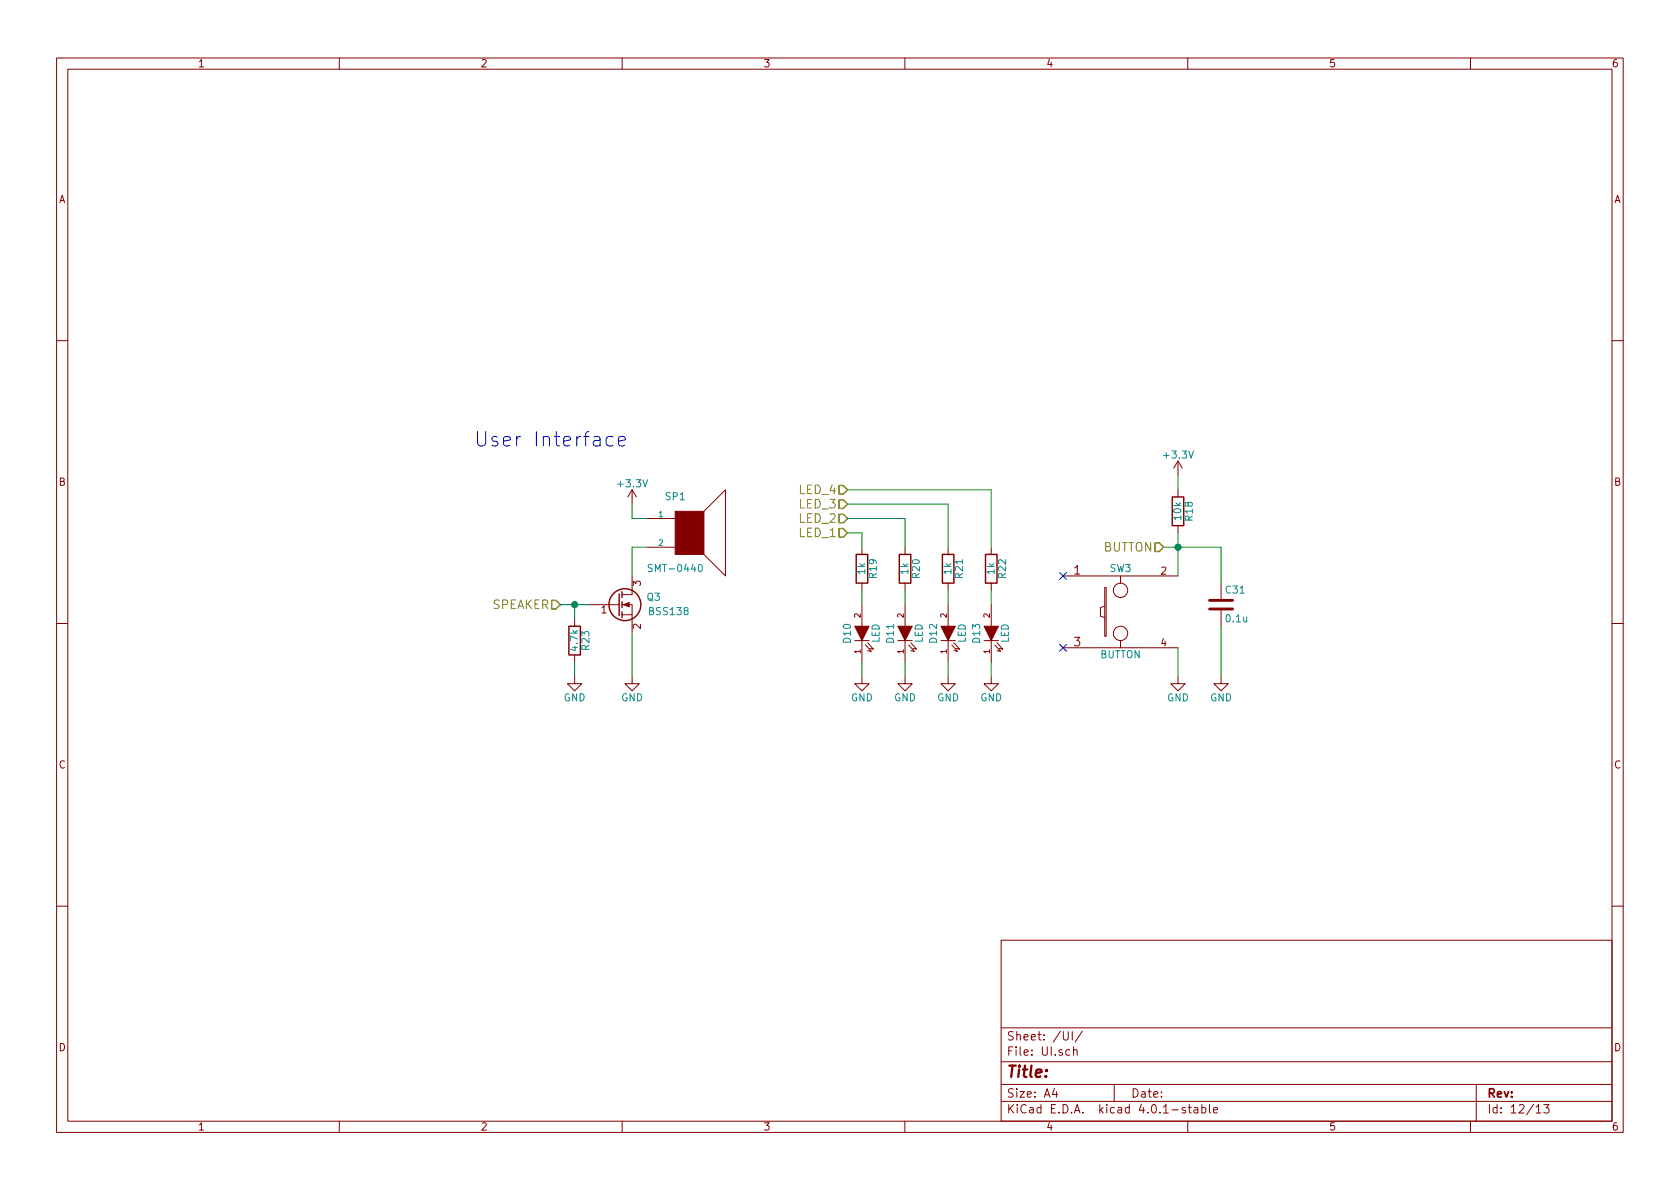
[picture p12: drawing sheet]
<svg xmlns="http://www.w3.org/2000/svg" width="297mm" height="210mm" viewBox="0 0 297 210" stroke-linecap="round" stroke-linejoin="round" font-family="sans-serif">
<g fill="none" stroke="#840000" stroke-width=".18">
<path d="M10 10.3h277v189.9h-277zM12 12.2h273v186.1h-273zM60 10.3v1.9M110 10.3v1.9M160 10.3v1.9M210 10.3v1.9M260 10.3v1.9M10 60.2h2M285 60.2h2M111.8 86.6l-.8 1.3M111.8 86.6v2.5M111.8 86.6l.7 1.3"/>
<path d="M114.3 91.7h5.1M114.3 96.8h5.1M124.5 90.4l3.8-3.8v15.2l-3.8-3.8M152.4 96.8v1.2M160 96.8v1.2M167.6 96.8v1.2M175.3 96.8v1.2M208.3 81.5v2.6M208.3 86.6v1.3M208.3 93v1.2M208.3 81.5l-.8 1.3M208.3 81.5l.7 1.3"/>
<path d="M10 110.3h2M101.6 119.6v1.3h1.3l-1.3 1.3-1.3-1.3h1.3M101.6 109.5v1.2M101.6 115.8v1.3M104.1 106.9h5.4M110 106.9h1.8v5.1M110 108.7h1.8M111.8 119.6v1.3h1.2l-1.2 1.3-1.3-1.3h1.3M111.8 101.8v3.4h-1.8M151.1 113.3h2.6M152.4 119.6v1.3h1.3l-1.3 1.3-1.3-1.3h1.3M152.4 103.1v1.3"/>
<path d="M152.4 106.9v3.8M152.4 113.3v3.8M153 114l1.1 1.2-.7-.1M153.4 113.7l1 1.1-.6-.1M158.7 113.3h2.6M160 119.6v1.3h1.3l-1.3 1.3-1.3-1.3h1.3M160 103.1v1.3M160 106.9v3.8M160 113.3v3.8M160.7 114l1 1.2-.7-.1M161 113.7l1.1 1.1-.7-.1M166.4 113.3h2.5"/>
<path d="M167.6 119.6v1.3h1.3l-1.3 1.3-1.2-1.3h1.2M167.6 103.1v1.3M167.6 106.9v3.8M167.6 113.3v3.8M168.3 114l1 1.2-.6-.1M168.7 113.7l1 1.1-.7-.1M174 113.3h2.5M175.3 119.6v1.3h1.2l-1.2 1.3-1.3-1.3h1.3M175.3 103.1v1.3M175.3 106.9v3.8M175.3 113.3v3.8M175.9 114l1 1.2-.6-.1"/>
<path d="M176.3 113.7l1 1.1-.6-.1M188 101.8h5M188 114.5h5M193 101.8h10.2M193 114.5h10.2M195.3 103.9h.3v8.6h-.3zM195.3 107.2l-.7 .2v1.6l.7 .2M198.1 101.8v1.3M198.1 113.3v1.2M203.3 101.8h5M203.3 114.5h5M208.3 119.6v1.3h1.2l-1.2 1.3-1.3-1.3h1.3"/>
<path d="M215.9 119.6v1.3h1.3l-1.3 1.3-1.3-1.3h1.3M215.9 103.1v2.8M215.9 107.9v2.8M285 110.3h2M10 160.2h2M177 166.3h108v32h-108zM285 160.2h2M60 198.3v1.9M110 198.3v1.9M160 198.3v1.9M177 194.8h108M177 191.8h108"/>
<path d="M177 187.8h108M177 181.8h108M186.4 192.5l-.3 1h.9M186.8 193v1M188 182.4v1.2l.3 .3h.3l.3-.3v-1.2M189.2 185.7l-.5-.1-.3 .3 .1 .6 .2 .1 .5-.1M189.6 182.4v1.5M189.8 185.7l.2-.1 .4 .1v.9M189.8 185.1v1.5M191.4 182.3l-1.3 2M197 191.8v3M209.6 195.9a.37 .37 0 0 0-.6 .1l.1 .3 .5 .1 .1 .1-.3 .3-.4-.1"/>
<path d="M210 198.3v1.9M210.1 195.8h.5M210.3 195.3v1.3l.3 .2M211.2 195.9h.5l.1 .9M211.8 196.2l-.5 .1-.2 .2 .2 .3 .5-.1M212.5 195.9l.4-.1 .3 .3-.1 .6h-.6M212.5 195.3v1.5M213.8 195.3v1.3l.2 .2M214.6 196.3l.7-.1-.1-.3-.4-.1-.2 .2v.7h.6M260 198.3v1.9M261 191.8v6.5M271.6 195.8l.4-.5v1.5"/>
<path d="M271.6 196.8h.9M272.9 195.3h1l-.5 .6 .4 .1v.7l-.2 .1-.7-.1"/>
<circle cx="198.1" cy="112" r="1.27"/>
<circle cx="198.1" cy="104.4" r="1.27"/>
</g>
<g fill="#840000" stroke="#840000" stroke-width=".18">
<path d="M119.4 90.4h5.1v7.6h-5.1z"/>
<path d="M110.2 106.9l1.1-.4v.8z"/>
<path d="M151.1 110.7h2.6l-1.3 2.6z"/>
<path d="M158.7 110.7h2.6l-1.3 2.6z"/>
<path d="M166.4 110.7h2.5l-1.3 2.6z"/>
<path d="M174 110.7h2.5l-1.2 2.6z"/>
</g>
<path d="M115.3 99.9h-.6v.4l.5 .2 .1 .3-.2 .3-.5-.1M123.6 99.9l.1-.1a.67 .67 0 0 1 .5 .7 .67 .67 0 0 1-.5 .6l-.1-.1-.1-.4z" fill="none" stroke="#008484" stroke-width=".18"/>
<g fill="none" stroke="#840000" stroke-width=".25">
<path d="M151.4 98h2v5.1h-2zM159 98h2v5.1h-2zM166.6 98h2.1v5.1h-2.1zM174.2 98h2.1v5.1h-2.1zM207.3 87.9h2v5.1h-2zM100.6 110.7h2v5.1h-2zM109.5 105v3.8M110 104.6v1.1M110 106.4v1M110 108.2v1"/>
<circle cx="110.5" cy="106.9" r="2.82"/>
</g>
<path d="M148.3 93.5h.8l.8 .7-.8 .8h-.8zM148.3 90.9h.8l.8 .8-.8 .8h-.8zM148.3 88.4h.8l.8 .7-.8 .8h-.8zM148.3 85.8h.8l.8 .8-.8 .8h-.8zM204.2 96h.8l.7 .8-.7 .7h-.8zM97.5 106.2h.8l.8 .7-.8 .8h-.8z" fill="none" stroke="#848400" stroke-width=".25"/>
<g fill="none" stroke="#008400" stroke-width=".18">
<path d="M111.8 89.1v2.6h2.5M114.3 96.8h-2.5v5M149.9 91.7h10.1v5.1M149.9 86.6h25.4v10.2M149.9 89.1h17.7v7.7M149.9 94.2h2.5v2.6M205.7 96.8h10.2v6.3M208.3 84.1v2.5M208.3 94.2v7.6M99.1 106.9h5M101.6 106.9v2.6M101.6 117.1v2.5"/>
<path d="M111.8 112v7.6M152.4 104.4v2.5M152.4 117.1v2.5M160 104.4v2.5M160 117.1v2.5M167.6 104.4v2.5M167.6 117.1v2.5M175.3 104.4v2.5M175.3 117.1v2.5M208.3 114.5v5.1M215.9 110.7v8.9"/>
</g>
<g fill="#008400" stroke="#008400" stroke-width=".25">
<circle cx="101.6" cy="106.9" r=".51"/>
<circle cx="208.3" cy="96.8" r=".51"/>
</g>
<path d="M213.9 107.7h4M213.9 106.2h4" fill="none" stroke="#840000" stroke-width=".51"/>
<path d="M187.4 101.2l1.2 1.3M187.4 113.9l1.2 1.3M188.6 101.2l-1.2 1.3M188.6 113.9l-1.2 1.3" fill="none" stroke="#000084" stroke-width=".18"/>
<path d="M108.4 77.3a.85 .85 0 0 0-1.1 .1l-.1 .3v.7l.1 .2 .3 .3 .8-.2M109.3 78l1.3-.2-.2-.5-.7-.1-.2 .1-.2 .2v1l.2 .2 .2 .2 .7-.2" fill="none" stroke="#0000c2" stroke-width=".18"/>
<text font-size="3.5" fill="#0000c2" x="83.8" y="79">User Interface</text>
<text font-size="2.8" fill="#840000" x="178" y="190.5">Title:</text>
<g font-size="2.1" fill="#848400">
<text x="141.3" y="89.9">LED_3</text>
<text x="141.3" y="87.4">LED_4</text>
<text x="141.3" y="95">LED_1</text>
<text x="141.3" y="92.5">LED_2</text>
<text x="195" y="97.5">BUTTON</text>
<text x="86.9" y="107.7">SPEAKER</text>
</g>
<g font-size="2.1" fill="#840000">
<text x="189.9" y="101.6">1</text>
<text x="189.9" y="114.3">3</text>
<text x="178" y="184">Sheet: /UI/</text>
<text x="178" y="186.7">File: UI.sch</text>
<text x="178" y="196.9">KiCad E.D.A. kicad 4.0.1-stable</text>
<text x="178" y="194.1">Size: A4</text>
<text x="200" y="194.1">Date:</text>
<text x="263" y="194.1">Rev:</text>
<text x="263" y="196.9">Id: 12/13</text>
</g>
<g font-size="1.8" fill="#840000">
<text x="35" y="11.9">1</text>
<text x="85" y="11.9">2</text>
<text x="135" y="11.9">3</text>
<text x="185" y="11.9">4</text>
<text x="235" y="11.9">5</text>
<text x="285" y="11.9">6</text>
<text x="10.4" y="35.9">A</text>
<text x="285.4" y="35.9">A</text>
<text x="10.4" y="85.9">B</text>
<text x="285.4" y="85.9">B</text>
<text x="205.3" y="101.6">2</text>
<text x="113.3" y="103.6" transform="rotate(-90 113.3 103.6)">3</text>
<text x="106.3" y="108.5">1</text>
<text x="113.3" y="111.2" transform="rotate(-90 113.3 111.2)">2</text>
<text x="205.3" y="114.3">4</text>
<text x="10.4" y="135.9">C</text>
<text x="285.4" y="135.9">C</text>
<text x="10.4" y="185.9">D</text>
<text x="285.4" y="185.9">D</text>
<text x="35" y="199.9">1</text>
<text x="85" y="199.9">2</text>
<text x="135" y="199.9">3</text>
<text x="185" y="199.9">4</text>
<text x="235" y="199.9">5</text>
<text x="285" y="199.9">6</text>
</g>
<g font-size="1.8" fill="#008484">
<text x="205.9" y="81.1">+3.3V</text>
<text x="109.4" y="86.2">+3.3V</text>
<text x="117.7" y="88.4">SP1</text>
<text x="208.8" y="91.9" transform="rotate(-90 208.8 91.9)">10k</text>
<text x="210.9" y="92" transform="rotate(-90 210.9 92)">R18</text>
<text x="115.3" y="101.1">SMT-0440</text>
<text x="153" y="101.5" transform="rotate(-90 153 101.5)">1k</text>
<text x="160.6" y="101.5" transform="rotate(-90 160.6 101.5)">1k</text>
<text x="168.2" y="101.5" transform="rotate(-90 168.2 101.5)">1k</text>
<text x="175.8" y="101.5" transform="rotate(-90 175.8 101.5)">1k</text>
<text x="196.2" y="101.1">SW3</text>
<text x="114.4" y="106.2">Q3</text>
<text x="155" y="102.2" transform="rotate(-90 155 102.2)">R19</text>
<text x="162.6" y="102.2" transform="rotate(-90 162.6 102.2)">R20</text>
<text x="170.2" y="102.2" transform="rotate(-90 170.2 102.2)">R21</text>
<text x="177.9" y="102.2" transform="rotate(-90 177.9 102.2)">R22</text>
<text x="216.8" y="104.9">C31</text>
<text x="115" y="108.8">BSS138</text>
<text x="150.4" y="113.6" transform="rotate(-90 150.4 113.6)">D10</text>
<text x="155.5" y="113.7" transform="rotate(-90 155.5 113.7)">LED</text>
<text x="158" y="113.6" transform="rotate(-90 158 113.6)">D11</text>
<text x="163.1" y="113.7" transform="rotate(-90 163.1 113.7)">LED</text>
<text x="165.7" y="113.6" transform="rotate(-90 165.7 113.6)">D12</text>
<text x="170.7" y="113.7" transform="rotate(-90 170.7 113.7)">LED</text>
<text x="173.3" y="113.6" transform="rotate(-90 173.3 113.6)">D13</text>
<text x="178.4" y="113.7" transform="rotate(-90 178.4 113.7)">LED</text>
<text x="216.9" y="110">0.1u</text>
<text x="102.2" y="115" transform="rotate(-90 102.2 115)">4.7k</text>
<text x="104.2" y="114.9" transform="rotate(-90 104.2 114.9)">R23</text>
<text x="194.4" y="116.4">BUTTON</text>
<text x="99.6" y="124">GND</text>
<text x="109.8" y="124">GND</text>
<text x="150.4" y="124">GND</text>
<text x="158.1" y="124">GND</text>
<text x="165.7" y="124">GND</text>
<text x="173.3" y="124">GND</text>
<text x="206.3" y="124">GND</text>
<text x="213.9" y="124">GND</text>
</g>
<g font-size="1.4" fill="#008484">
<text x="116.5" y="91.4">1</text>
<text x="116.5" y="96.5">2</text>
</g>
<g font-size="1.4" fill="#840000">
<text x="152.1" y="109.2" transform="rotate(-90 152.1 109.2)">2</text>
<text x="159.8" y="109.2" transform="rotate(-90 159.8 109.2)">2</text>
<text x="167.4" y="109.2" transform="rotate(-90 167.4 109.2)">2</text>
<text x="175" y="109.2" transform="rotate(-90 175 109.2)">2</text>
<text x="152.1" y="115.6" transform="rotate(-90 152.1 115.6)">1</text>
<text x="159.8" y="115.6" transform="rotate(-90 159.8 115.6)">1</text>
<text x="167.4" y="115.6" transform="rotate(-90 167.4 115.6)">1</text>
<text x="175" y="115.6" transform="rotate(-90 175 115.6)">1</text>
</g>
</svg>
